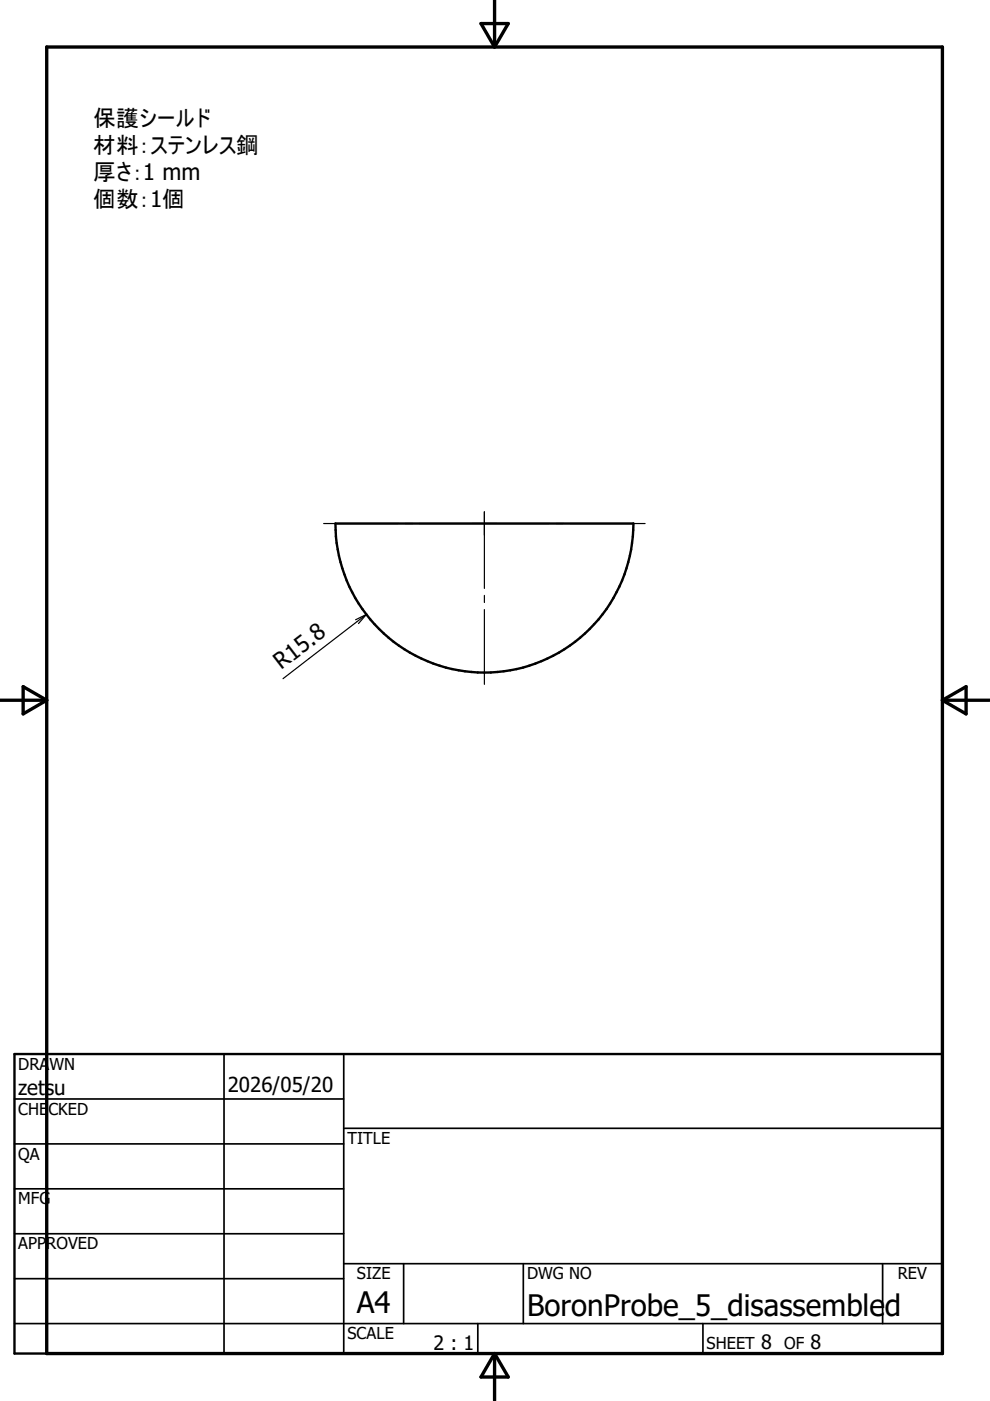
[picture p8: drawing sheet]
<svg xmlns="http://www.w3.org/2000/svg" width="210mm" height="297mm" viewBox="0 0 210 297" stroke-linecap="round" stroke-linejoin="round" font-family="sans-serif">
<path d="M71.1 111h63.2a31.6 31.6 0 0 1-31.6 31.6 31.6 31.6 0 0 1-31.6-31.6zM3.1 223.5h196.7v63.5h-196.7z" fill="none" stroke="#000" stroke-width=".51"/>
<path d="M104.9 0v10M9.9 10h189.9v277h-189.9zM102 5h5.8l-2.9 5zM-.1 148.5h10M4.9 145.6l5 2.9-5 2.9zM199.8 148.5h10M199.8 148.5l5-2.9v5.8zM104.9 287v9.9M104.9 287l2.9 5h-5.8z" fill="none" stroke="#000" stroke-width=".71"/>
<g fill="none" stroke="#000" stroke-width=".36">
<path d="M3.1 233h69.8M47.5 223.5v63.5M72.9 239.2h126.9M72.9 223.5v63.5M3.1 242.5h69.8M3.1 252.1h69.8M3.1 261.6h69.8M3.1 271.1h69.8M72.9 267.9h126.9M85.6 267.9v12.7M111 267.9v12.7M187.1 267.9v12.7"/>
<path d="M3.1 280.6h196.7M101.3 280.6v6.4M149 280.6v6.4"/>
</g>
<path d="M68.6 111h15.9M86 111h1.5M88.9 111h27.5M102.7 108.5v16.3M117.9 111h1.5M120.9 111h15.9M77.7 130.3l-17.7 13.6M77.7 130.3l-1.7 1.9M77.7 130.3l-2.3 1.1M102.7 126.2v1.5M102.7 129.2v15.9" fill="none" stroke="#000" stroke-width=".25"/>
<g font-size="6.3">
<text x="75.6" y="278.4">A4</text>
<text x="111.7" y="278.9">BoronProbe_5_disassembled</text>
</g>
<g font-size="4.8">
<text x="19.8" y="26.7">保護シールド</text>
<text x="19.8" y="32.5">材料：ステンレス鋼</text>
<text x="19.8" y="38.2">厚さ：1 mm</text>
<text x="19.8" y="44">個数：1個</text>
<text x="59.6" y="142.1" transform="rotate(-37 59.6 142.1)">R15.8</text>
</g>
<g font-size="4.4">
<text x="3.9" y="232.2">zetsu</text>
<text x="48.3" y="231.5">2026/05/20</text>
</g>
<g font-size="4.2">
<text x="91.9" y="286.2">2 : 1</text>
<text x="161.4" y="286.1">8</text>
<text x="171.9" y="286.1">8</text>
</g>
<g font-size="3.5">
<text x="3.9" y="226.8">DRAWN</text>
<text x="3.9" y="236.3">CHECKED</text>
<text x="3.9" y="245.9">QA</text>
<text x="73.7" y="242.5">TITLE</text>
<text x="3.9" y="255.4">MFG</text>
<text x="3.9" y="264.9">APPROVED</text>
<text x="75.7" y="271.3">SIZE</text>
<text x="111.7" y="271.3">DWG NO</text>
<text x="190.4" y="271.2">REV</text>
<text x="73.7" y="284">SCALE</text>
<text x="149.8" y="286.1">SHEET</text>
<text x="166.3" y="286.1">OF</text>
</g>
</svg>
